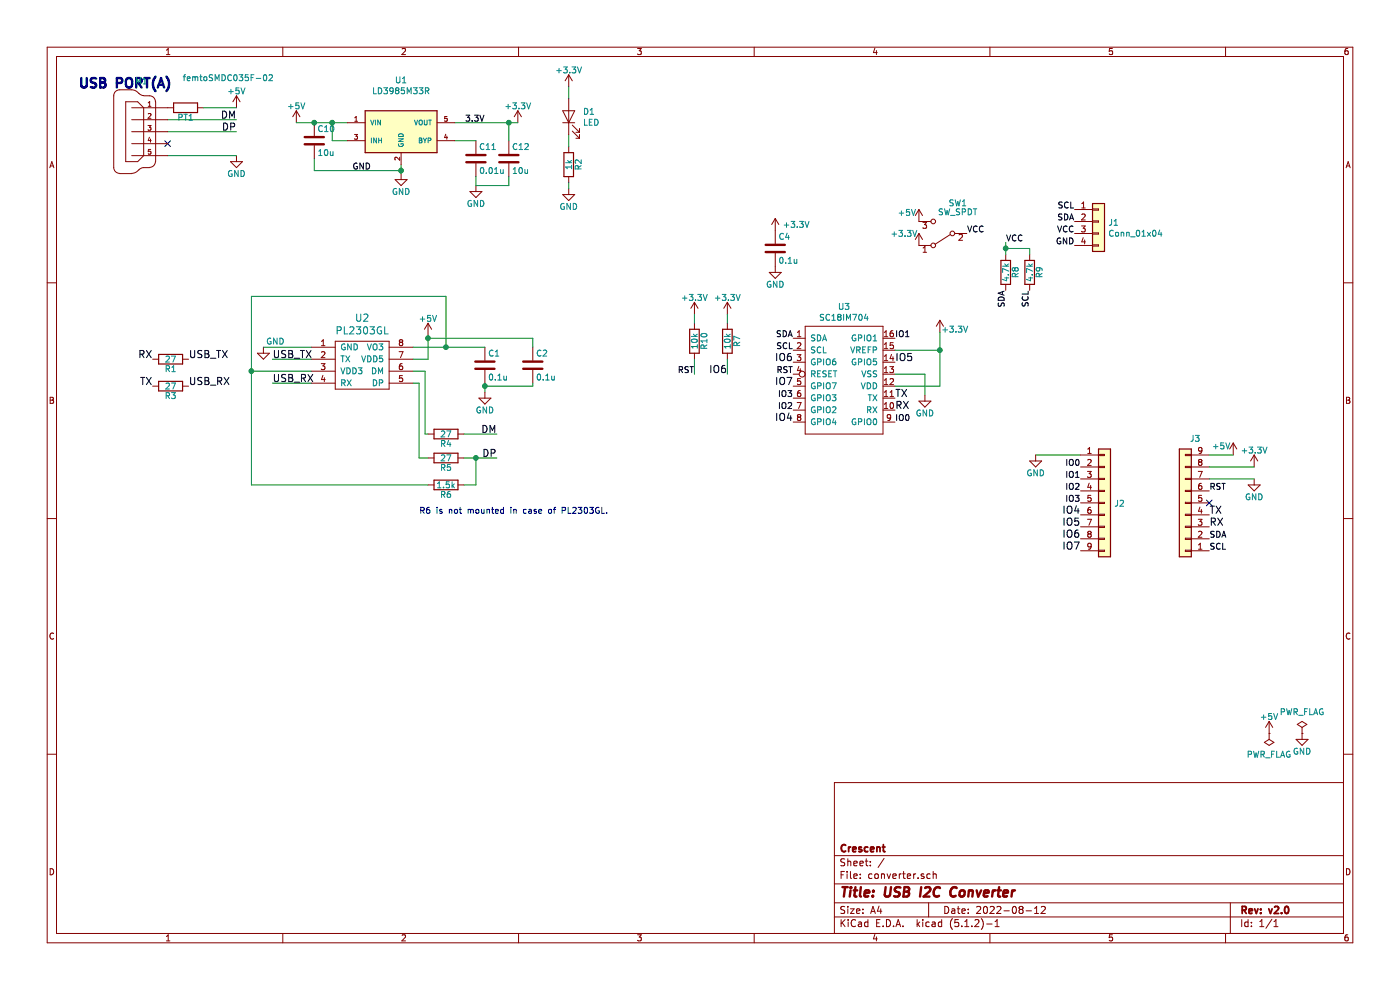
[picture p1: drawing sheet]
EESchema Schematic File Version 4
LIBS:converter-cache
EELAYER 29 0
EELAYER END
$Descr A4 11693 8268
encoding utf-8
Sheet 1 1
Title "USB I2C Converter"
Date "2022-08-12"
Rev "v2.0"
Comp "Crescent"
Comment1 ""
Comment2 ""
Comment3 ""
Comment4 ""
$EndDescr
Text Notes 650  750  0    79   ~ 16
USB PORT(A) 
Text Label 1975 1000 2    59   ~ 0
DM
Text Label 1975 1100 2    59   ~ 0
DP
$Comp
L power:GND #PWR01
U 1 1
P 1975 1300
F 0 "#PWR01" H 1975 1050 50  0001 C CNN
F 1 "GND" H 1975 1150 50  0000 C CNN
F 2 "" H 1975 1300 50  0000 C CNN
F 3 "" H 1975 1300 50  0000 C CNN
	1    1975 1300
	1    0    0    -1  
$EndComp
$Comp
L power:+5V #PWR02
U 1 1
P 1975 900
F 0 "#PWR02" H 1975 750 50  0001 C CNN
F 1 "+5V" H 1975 1040 50  0000 C CNN
F 2 "" H 1975 900 50  0000 C CNN
F 3 "" H 1975 900 50  0000 C CNN
	1    1975 900 
	1    0    0    -1  
$EndComp
$Comp
L Device:C C10
U 1 1
P 2625 1175
F 0 "C10" H 2650 1275 50  0000 L CNN
F 1 "10u" H 2650 1075 50  0000 L CNN
F 2 "Capacitor_SMD:C_0805_2012Metric" H 2663 1025 50  0001 C CNN
F 3 "" H 2625 1175 50  0000 C CNN
F 4 "Value" H 2625 1175 60  0001 C CNN "Fieldname"
	1    2625 1175
	1    0    0    -1  
$EndComp
$Comp
L power:+5V #PWR03
U 1 1
P 2475 1025
F 0 "#PWR03" H 2475 875 50  0001 C CNN
F 1 "+5V" H 2475 1165 50  0000 C CNN
F 2 "" H 2475 1025 50  0000 C CNN
F 3 "" H 2475 1025 50  0000 C CNN
	1    2475 1025
	1    0    0    -1  
$EndComp
$Comp
L power:GND #PWR04
U 1 1
P 3350 1450
F 0 "#PWR04" H 3350 1200 50  0001 C CNN
F 1 "GND" H 3350 1300 50  0000 C CNN
F 2 "" H 3350 1450 50  0000 C CNN
F 3 "" H 3350 1450 50  0000 C CNN
	1    3350 1450
	1    0    0    -1  
$EndComp
$Comp
L Device:C C11
U 1 1
P 3975 1325
F 0 "C11" H 4000 1425 50  0000 L CNN
F 1 "0.01u" H 4000 1225 50  0000 L CNN
F 2 "Capacitor_SMD:C_0603_1608Metric" H 4013 1175 50  0001 C CNN
F 3 "" H 3975 1325 50  0000 C CNN
F 4 "Value" H 3975 1325 60  0001 C CNN "Fieldname"
	1    3975 1325
	1    0    0    -1  
$EndComp
$Comp
L Device:C C12
U 1 1
P 4250 1325
F 0 "C12" H 4275 1425 50  0000 L CNN
F 1 "10u" H 4275 1225 50  0000 L CNN
F 2 "Capacitor_SMD:C_0805_2012Metric" H 4288 1175 50  0001 C CNN
F 3 "" H 4250 1325 50  0000 C CNN
F 4 "Value" H 4250 1325 60  0001 C CNN "Fieldname"
	1    4250 1325
	1    0    0    -1  
$EndComp
$Comp
L power:+3.3V #PWR05
U 1 1
P 4325 1025
F 0 "#PWR05" H 4325 875 50  0001 C CNN
F 1 "+3.3V" H 4325 1165 50  0000 C CNN
F 2 "" H 4325 1025 50  0000 C CNN
F 3 "" H 4325 1025 50  0000 C CNN
	1    4325 1025
	1    0    0    -1  
$EndComp
$Comp
L power:GND #PWR06
U 1 1
P 3975 1550
F 0 "#PWR06" H 3975 1300 50  0001 C CNN
F 1 "GND" H 3975 1400 50  0000 C CNN
F 2 "" H 3975 1550 50  0000 C CNN
F 3 "" H 3975 1550 50  0000 C CNN
	1    3975 1550
	1    0    0    -1  
$EndComp
$Comp
L Device:R R2
U 1 1
P 4750 1375
F 0 "R2" V 4830 1375 50  0000 C CNN
F 1 "1k" V 4750 1375 50  0000 C CNN
F 2 "Resistor_SMD:R_0603_1608Metric" V 4680 1375 50  0001 C CNN
F 3 "" H 4750 1375 50  0000 C CNN
F 4 "Value" H 4750 1375 60  0001 C CNN "Fieldname"
	1    4750 1375
	1    0    0    -1  
$EndComp
$Comp
L power:GND #PWR07
U 1 1
P 4750 1575
F 0 "#PWR07" H 4750 1325 50  0001 C CNN
F 1 "GND" H 4750 1425 50  0000 C CNN
F 2 "" H 4750 1575 50  0000 C CNN
F 3 "" H 4750 1575 50  0000 C CNN
	1    4750 1575
	1    0    0    -1  
$EndComp
$Comp
L power:+3.3V #PWR08
U 1 1
P 4750 725
F 0 "#PWR08" H 4750 575 50  0001 C CNN
F 1 "+3.3V" H 4750 865 50  0000 C CNN
F 2 "" H 4750 725 50  0000 C CNN
F 3 "" H 4750 725 50  0000 C CNN
	1    4750 725 
	1    0    0    -1  
$EndComp
Wire Wire Line
	1400 1000 1975 1000
Wire Wire Line
	1400 1100 1975 1100
Wire Wire Line
	2475 1025 2625 1025
Wire Wire Line
	3800 1025 4250 1025
Wire Wire Line
	2900 1175 2775 1175
Wire Wire Line
	2775 1175 2775 1025
Connection ~ 2775 1025
Connection ~ 2625 1025
Wire Wire Line
	3350 1375 3350 1425
Wire Wire Line
	3350 1425 2625 1425
Wire Wire Line
	2625 1425 2625 1325
Connection ~ 3350 1425
Wire Wire Line
	3800 1175 3975 1175
Wire Wire Line
	4250 1175 4250 1025
Connection ~ 4250 1025
Wire Wire Line
	4250 1475 4250 1550
Wire Wire Line
	4250 1550 3975 1550
Wire Wire Line
	3975 1550 3975 1475
Wire Wire Line
	4750 1525 4750 1575
Wire Wire Line
	2775 1025 2900 1025
Wire Wire Line
	2625 1025 2775 1025
Wire Wire Line
	3350 1425 3350 1450
Wire Wire Line
	4250 1025 4325 1025
Wire Wire Line
	4750 725  4750 825 
Wire Wire Line
	4750 1125 4750 1225
$Comp
L PL2303SA:PL2303SA U2
U 1 1
P 2800 2800
F 0 "U2" H 3025 2947 60  0000 C CNN
F 1 "PL2303GL" H 3025 2841 60  0000 C CNN
F 2 "Package_SO:SOIC-8_3.9x4.9mm_P1.27mm" H 2800 2800 60  0001 C CNN
F 3 "" H 2800 2800 60  0001 C CNN
	1    2800 2800
	1    0    0    -1  
$EndComp
$Comp
L power:GND #PWR0101
U 1 1
P 2200 2900
F 0 "#PWR0101" H 2200 2650 50  0001 C CNN
F 1 "GND" H 2300 2950 50  0000 C CNN
F 2 "" H 2200 2900 50  0000 C CNN
F 3 "" H 2200 2900 50  0000 C CNN
	1    2200 2900
	1    0    0    -1  
$EndComp
$Comp
L Device:C C1
U 1 1
P 4050 3050
F 0 "C1" H 4075 3150 50  0000 L CNN
F 1 "0.1u" H 4075 2950 50  0000 L CNN
F 2 "Capacitor_SMD:C_0603_1608Metric" H 4088 2900 50  0001 C CNN
F 3 "" H 4050 3050 50  0000 C CNN
F 4 "Value" H 4050 3050 60  0001 C CNN "Fieldname"
	1    4050 3050
	1    0    0    -1  
$EndComp
$Comp
L power:GND #PWR0102
U 1 1
P 4050 3275
F 0 "#PWR0102" H 4050 3025 50  0001 C CNN
F 1 "GND" H 4050 3125 50  0000 C CNN
F 2 "" H 4050 3275 50  0000 C CNN
F 3 "" H 4050 3275 50  0000 C CNN
	1    4050 3275
	1    0    0    -1  
$EndComp
Wire Wire Line
	3450 2900 3725 2900
Wire Wire Line
	4050 3200 4050 3225
Wire Wire Line
	2600 3100 2100 3100
Wire Wire Line
	2100 3100 2100 2475
Wire Wire Line
	2100 2475 3725 2475
Wire Wire Line
	3725 2475 3725 2900
Connection ~ 3725 2900
Wire Wire Line
	3725 2900 4050 2900
$Comp
L Device:R PT1
U 1 1
P 1550 900
F 0 "PT1" V 1630 900 50  0000 C CNN
F 1 "femtoSMDC035F-02 " V 1300 1275 50  0000 C CNN
F 2 "Resistor_SMD:R_0603_1608Metric" V 1480 900 50  0001 C CNN
F 3 "" H 1550 900 50  0000 C CNN
F 4 "Value" H 1550 900 60  0001 C CNN "Fieldname"
	1    1550 900 
	0    1    1    0   
$EndComp
Wire Wire Line
	1700 900  1975 900 
$Comp
L power:+5V #PWR0103
U 1 1
P 3575 2800
F 0 "#PWR0103" H 3575 2650 50  0001 C CNN
F 1 "+5V" H 3575 2940 50  0000 C CNN
F 2 "" H 3575 2800 50  0000 C CNN
F 3 "" H 3575 2800 50  0000 C CNN
	1    3575 2800
	1    0    0    -1  
$EndComp
Wire Wire Line
	3450 3000 3575 3000
Wire Wire Line
	3575 3000 3575 2825
Wire Wire Line
	2600 2900 2200 2900
Wire Wire Line
	2600 3000 2275 3000
Wire Wire Line
	2600 3200 2275 3200
Wire Wire Line
	3875 3625 4150 3625
Wire Wire Line
	3875 3825 3975 3825
$Comp
L Device:C C2
U 1 1
P 4450 3050
F 0 "C2" H 4475 3150 50  0000 L CNN
F 1 "0.1u" H 4475 2950 50  0000 L CNN
F 2 "Capacitor_SMD:C_0603_1608Metric" H 4488 2900 50  0001 C CNN
F 3 "" H 4450 3050 50  0000 C CNN
F 4 "Value" H 4450 3050 60  0001 C CNN "Fieldname"
	1    4450 3050
	1    0    0    -1  
$EndComp
Wire Wire Line
	3575 2825 4450 2825
Wire Wire Line
	4450 2825 4450 2900
Connection ~ 3575 2825
Wire Wire Line
	3575 2825 3575 2800
Wire Wire Line
	4450 3200 4450 3225
Wire Wire Line
	4450 3225 4050 3225
Connection ~ 4050 3225
Wire Wire Line
	4050 3225 4050 3275
Text Label 4150 3625 2    59   ~ 0
DM
Text Label 4150 3825 2    59   ~ 0
DP
Text Label 2275 3000 0    60   ~ 0
USB_TX
Text Label 2275 3200 0    60   ~ 0
USB_RX
Text Label 1575 3000 0    60   ~ 0
USB_TX
Text Label 1575 3225 0    60   ~ 0
USB_RX
Text Label 1275 3000 2    60   ~ 0
RX
Text Label 1275 3225 2    60   ~ 0
TX
Wire Wire Line
	1400 1300 1975 1300
NoConn ~ 1400 1200
$Comp
L Device:R R4
U 1 1
P 3725 3625
F 0 "R4" V 3805 3625 50  0000 C CNN
F 1 "27" V 3725 3625 50  0000 C CNN
F 2 "Resistor_SMD:R_0603_1608Metric" V 3655 3625 50  0001 C CNN
F 3 "" H 3725 3625 50  0000 C CNN
F 4 "Value" H 3725 3625 60  0001 C CNN "Fieldname"
	1    3725 3625
	0    1    1    0   
$EndComp
$Comp
L Device:R R5
U 1 1
P 3725 3825
F 0 "R5" V 3805 3825 50  0000 C CNN
F 1 "27" V 3725 3825 50  0000 C CNN
F 2 "Resistor_SMD:R_0603_1608Metric" V 3655 3825 50  0001 C CNN
F 3 "" H 3725 3825 50  0000 C CNN
F 4 "Value" H 3725 3825 60  0001 C CNN "Fieldname"
	1    3725 3825
	0    1    1    0   
$EndComp
Wire Wire Line
	3450 3100 3550 3100
Wire Wire Line
	3550 3100 3550 3625
Wire Wire Line
	3550 3625 3575 3625
Wire Wire Line
	3450 3200 3500 3200
Wire Wire Line
	3500 3200 3500 3825
Wire Wire Line
	3500 3825 3575 3825
$Comp
L Device:R R6
U 1 1
P 3725 4050
F 0 "R6" V 3805 4050 50  0000 C CNN
F 1 "1.5k" V 3725 4050 50  0000 C CNN
F 2 "Resistor_SMD:R_0603_1608Metric" V 3655 4050 50  0001 C CNN
F 3 "" H 3725 4050 50  0000 C CNN
F 4 "Value" H 3725 4050 60  0001 C CNN "Fieldname"
	1    3725 4050
	0    1    1    0   
$EndComp
Wire Wire Line
	3975 4050 3975 3825
Connection ~ 3975 3825
Wire Wire Line
	3975 3825 4150 3825
Wire Wire Line
	3875 4050 3975 4050
$Comp
L Device:R R1
U 1 1
P 1425 3000
F 0 "R1" V 1505 3000 50  0000 C CNN
F 1 "27" V 1425 3000 50  0000 C CNN
F 2 "Resistor_SMD:R_0603_1608Metric" V 1355 3000 50  0001 C CNN
F 3 "" H 1425 3000 50  0000 C CNN
F 4 "Value" H 1425 3000 60  0001 C CNN "Fieldname"
	1    1425 3000
	0    1    1    0   
$EndComp
$Comp
L Device:R R3
U 1 1
P 1425 3225
F 0 "R3" V 1505 3225 50  0000 C CNN
F 1 "27" V 1425 3225 50  0000 C CNN
F 2 "Resistor_SMD:R_0603_1608Metric" V 1355 3225 50  0001 C CNN
F 3 "" H 1425 3225 50  0000 C CNN
F 4 "Value" H 1425 3225 60  0001 C CNN "Fieldname"
	1    1425 3225
	0    1    1    0   
$EndComp
$Comp
L micro-usb-zx62r-b-5p-con-hirose:MICRO-USB-ZX62R-B-5P-con-hirose M1
U 1 1
P 1200 1100
F 0 "M1" H 1217 1523 50  0000 C CNN
F 1 "MICRO-USB-ZX62R-B-5P-con-hirose" H 1478 1055 50  0001 L CNN
F 2 "mUSB:CONN-10118194-0001LF-FCI" H 1230 1250 20  0001 C CNN
F 3 "" H 1200 1100 60  0000 C CNN
	1    1200 1100
	-1   0    0    -1  
$EndComp
$Comp
L ld3985m122r:LD3985M33R U1
U 1 1
P 3350 1075
F 0 "U1" H 3350 1482 50  0000 C CNN
F 1 "LD3985M33R" H 3350 1391 50  0000 C CNN
F 2 "Package_TO_SOT_SMD:SOT-23-5" H 3350 1300 50  0001 C CIN
F 3 "http://www.st.com/internet/com/TECHNICAL_RESOURCES/TECHNICAL_LITERATURE/DATASHEET/CD00003395.pdf" H 3350 1301 50  0001 C CNN
	1    3350 1075
	1    0    0    -1  
$EndComp
$Comp
L Device:LED D1
U 1 1
P 4750 975
F 0 "D1" V 4789 858 50  0000 R CNN
F 1 "LED" V 4698 858 50  0000 R CNN
F 2 "LED_SMD:LED_0603_1608Metric" H 4750 975 50  0001 C CNN
F 3 "~" H 4750 975 50  0001 C CNN
	1    4750 975 
	0    -1   -1   0   
$EndComp
Text Label 4050 1025 2    50   ~ 0
3.3V
Text Label 3100 1425 2    50   ~ 0
GND
$Comp
L power:PWR_FLAG #FLG042
U 1 1
P 10600 6125
F 0 "#FLG042" H 10600 6220 50  0001 C CNN
F 1 "PWR_FLAG" H 10600 6305 50  0000 C CNN
F 2 "" H 10600 6125 50  0000 C CNN
F 3 "" H 10600 6125 50  0000 C CNN
	1    10600 6125
	-1   0    0    1   
$EndComp
$Comp
L power:PWR_FLAG #FLG041
U 1 1
P 10875 6125
F 0 "#FLG041" H 10875 6220 50  0001 C CNN
F 1 "PWR_FLAG" H 10875 6305 50  0000 C CNN
F 2 "" H 10875 6125 50  0000 C CNN
F 3 "" H 10875 6125 50  0000 C CNN
	1    10875 6125
	1    0    0    -1  
$EndComp
$Comp
L power:+5V #PWR040
U 1 1
P 10600 6125
F 0 "#PWR040" H 10600 5975 50  0001 C CNN
F 1 "+5V" H 10600 6265 50  0000 C CNN
F 2 "" H 10600 6125 50  0000 C CNN
F 3 "" H 10600 6125 50  0000 C CNN
	1    10600 6125
	1    0    0    -1  
$EndComp
$Comp
L power:GND #PWR039
U 1 1
P 10875 6125
F 0 "#PWR039" H 10875 5875 50  0001 C CNN
F 1 "GND" H 10875 5975 50  0000 C CNN
F 2 "" H 10875 6125 50  0000 C CNN
F 3 "" H 10875 6125 50  0000 C CNN
	1    10875 6125
	1    0    0    -1  
$EndComp
Wire Wire Line
	2100 3100 2100 4050
Wire Wire Line
	2100 4050 3575 4050
Connection ~ 2100 3100
$Comp
L Device:R R9
U 1 1
P 8600 2275
F 0 "R9" V 8680 2275 50  0000 C CNN
F 1 "4.7k" V 8600 2275 50  0000 C CNN
F 2 "Resistor_SMD:R_0603_1608Metric" V 8530 2275 50  0001 C CNN
F 3 "" H 8600 2275 50  0000 C CNN
F 4 "Value" H 8600 2275 60  0001 C CNN "Fieldname"
	1    8600 2275
	1    0    0    -1  
$EndComp
$Comp
L Device:R R7
U 1 1
P 6075 2850
F 0 "R7" V 6155 2850 50  0000 C CNN
F 1 "10k" V 6075 2850 50  0000 C CNN
F 2 "Resistor_SMD:R_0603_1608Metric" V 6005 2850 50  0001 C CNN
F 3 "" H 6075 2850 50  0000 C CNN
F 4 "Value" H 6075 2850 60  0001 C CNN "Fieldname"
	1    6075 2850
	1    0    0    -1  
$EndComp
$Comp
L Device:R R8
U 1 1
P 8400 2275
F 0 "R8" V 8480 2275 50  0000 C CNN
F 1 "4.7k" V 8400 2275 50  0000 C CNN
F 2 "Resistor_SMD:R_0603_1608Metric" V 8330 2275 50  0001 C CNN
F 3 "" H 8400 2275 50  0000 C CNN
F 4 "Value" H 8400 2275 60  0001 C CNN "Fieldname"
	1    8400 2275
	1    0    0    -1  
$EndComp
$Comp
L power:+3.3V #PWR013
U 1 1
P 6075 2625
F 0 "#PWR013" H 6075 2475 50  0001 C CNN
F 1 "+3.3V" H 6075 2765 50  0000 C CNN
F 2 "" H 6075 2625 50  0000 C CNN
F 3 "" H 6075 2625 50  0000 C CNN
	1    6075 2625
	1    0    0    -1  
$EndComp
Wire Wire Line
	6075 2700 6075 2625
Text Label 7475 3425 0    60   ~ 0
RX
Text Label 7475 3325 0    60   ~ 0
TX
$Comp
L Connector_Generic:Conn_01x04 J1
U 1 1
P 9175 1850
F 0 "J1" H 9255 1842 50  0000 L CNN
F 1 "Conn_01x04" H 9255 1751 50  0000 L CNN
F 2 "GroveCon:GROVE" H 9175 1850 50  0001 C CNN
F 3 "~" H 9175 1850 50  0001 C CNN
	1    9175 1850
	1    0    0    -1  
$EndComp
Text Label 8975 1750 2    50   ~ 0
SCL
Text Label 8975 1850 2    50   ~ 0
SDA
Text Label 8975 1950 2    50   ~ 0
VCC
Text Label 8975 2050 2    50   ~ 0
GND
$Comp
L Switch:SW_SPDT SW1
U 1 1
P 7875 1950
F 0 "SW1" H 7750 1700 50  0000 C CNN
F 1 "SW_SPDT" H 7750 1775 50  0000 C CNN
F 2 "DPDT_SMD:DPDT_SMD" H 7875 1950 50  0001 C CNN
F 3 "~" H 7875 1950 50  0001 C CNN
	1    7875 1950
	-1   0    0    1   
$EndComp
Text Label 8075 1950 0    50   ~ 0
VCC
$Comp
L power:+5V #PWR011
U 1 1
P 7675 1850
F 0 "#PWR011" H 7675 1700 50  0001 C CNN
F 1 "+5V" H 7575 1925 50  0000 C CNN
F 2 "" H 7675 1850 50  0000 C CNN
F 3 "" H 7675 1850 50  0000 C CNN
	1    7675 1850
	1    0    0    -1  
$EndComp
$Comp
L power:+3.3V #PWR012
U 1 1
P 7675 2050
F 0 "#PWR012" H 7675 1900 50  0001 C CNN
F 1 "+3.3V" H 7550 2150 50  0000 C CNN
F 2 "" H 7675 2050 50  0000 C CNN
F 3 "" H 7675 2050 50  0000 C CNN
	1    7675 2050
	1    0    0    -1  
$EndComp
$Comp
L power:GND #PWR09
U 1 1
P 7725 3300
F 0 "#PWR09" H 7725 3050 50  0001 C CNN
F 1 "GND" H 7725 3150 50  0000 C CNN
F 2 "" H 7725 3300 50  0000 C CNN
F 3 "" H 7725 3300 50  0000 C CNN
	1    7725 3300
	1    0    0    -1  
$EndComp
$Comp
L power:+3.3V #PWR010
U 1 1
P 7850 2775
F 0 "#PWR010" H 7850 2625 50  0001 C CNN
F 1 "+3.3V" H 7975 2800 50  0000 C CNN
F 2 "" H 7850 2775 50  0000 C CNN
F 3 "" H 7850 2775 50  0000 C CNN
	1    7850 2775
	1    0    0    -1  
$EndComp
Text Label 6625 3125 2    50   ~ 0
RST
Text Label 7475 3525 0    50   ~ 0
IO0
Text Label 7475 2825 0    50   ~ 0
IO1
Text Label 6625 3425 2    50   ~ 0
IO2
Text Label 6625 3325 2    50   ~ 0
IO3
Text Label 6625 2825 2    50   ~ 0
SDA
Text Label 6625 2925 2    50   ~ 0
SCL
Text Label 8400 2025 0    50   ~ 0
VCC
Wire Wire Line
	8400 2025 8400 2075
Wire Wire Line
	8400 2075 8600 2075
Wire Wire Line
	8600 2075 8600 2125
Connection ~ 8400 2075
Wire Wire Line
	8400 2075 8400 2125
Text Label 8400 2425 3    50   ~ 0
SDA
Text Label 8600 2425 3    50   ~ 0
SCL
Text Label 7475 3025 0    60   ~ 0
IO5
Text Label 6625 3525 2    60   ~ 0
IO4
Text Label 6625 3225 2    60   ~ 0
IO7
$Comp
L power:+5V #PWR016
U 1 1
P 10300 3800
F 0 "#PWR016" H 10300 3650 50  0001 C CNN
F 1 "+5V" H 10200 3875 50  0000 C CNN
F 2 "" H 10300 3800 50  0000 C CNN
F 3 "" H 10300 3800 50  0000 C CNN
	1    10300 3800
	1    0    0    -1  
$EndComp
$Comp
L power:+3.3V #PWR017
U 1 1
P 10475 3900
F 0 "#PWR017" H 10475 3750 50  0001 C CNN
F 1 "+3.3V" H 10475 4040 50  0000 C CNN
F 2 "" H 10475 3900 50  0000 C CNN
F 3 "" H 10475 3900 50  0000 C CNN
	1    10475 3900
	1    0    0    -1  
$EndComp
Wire Wire Line
	9025 3800 8650 3800
$Comp
L power:GND #PWR018
U 1 1
P 10475 4000
F 0 "#PWR018" H 10475 3750 50  0001 C CNN
F 1 "GND" H 10475 3850 50  0000 C CNN
F 2 "" H 10475 4000 50  0000 C CNN
F 3 "" H 10475 4000 50  0000 C CNN
	1    10475 4000
	1    0    0    -1  
$EndComp
Wire Wire Line
	10100 4000 10475 4000
Text Label 9025 3900 2    50   ~ 0
IO0
Text Label 9025 4000 2    50   ~ 0
IO1
Text Label 9025 4100 2    50   ~ 0
IO2
Text Label 9025 4200 2    50   ~ 0
IO3
Text Label 9025 4400 2    60   ~ 0
IO5
Text Label 9025 4300 2    60   ~ 0
IO4
Text Label 9025 4500 2    60   ~ 0
IO6
Text Label 9025 4600 2    60   ~ 0
IO7
Text Label 10100 4500 0    50   ~ 0
SDA
Text Label 10100 4600 0    50   ~ 0
SCL
Text Label 10100 4400 0    60   ~ 0
RX
Text Label 10100 4300 0    60   ~ 0
TX
Text Label 10100 4100 0    50   ~ 0
RST
$Comp
L Connector_Generic:Conn_01x09 J2
U 1 1
P 9225 4200
F 0 "J2" H 9305 4196 50  0000 L CNN
F 1 "Conn_01x09" H 9305 4151 50  0001 L CNN
F 2 "Connector_PinSocket_2.54mm:PinSocket_1x09_P2.54mm_Vertical" H 9225 4200 50  0001 C CNN
F 3 "~" H 9225 4200 50  0001 C CNN
	1    9225 4200
	1    0    0    -1  
$EndComp
$Comp
L Connector_Generic:Conn_01x09 J3
U 1 1
P 9900 4200
F 0 "J3" H 9818 3667 50  0000 C CNN
F 1 "Conn_01x09" H 9818 3666 50  0001 C CNN
F 2 "Connector_PinSocket_2.54mm:PinSocket_1x09_P2.54mm_Vertical" H 9900 4200 50  0001 C CNN
F 3 "~" H 9900 4200 50  0001 C CNN
	1    9900 4200
	-1   0    0    1   
$EndComp
$Comp
L power:GND #PWR015
U 1 1
P 8650 3800
F 0 "#PWR015" H 8650 3550 50  0001 C CNN
F 1 "GND" H 8650 3650 50  0000 C CNN
F 2 "" H 8650 3800 50  0000 C CNN
F 3 "" H 8650 3800 50  0000 C CNN
	1    8650 3800
	1    0    0    -1  
$EndComp
Wire Wire Line
	10100 3800 10300 3800
Wire Wire Line
	10100 3900 10475 3900
$Comp
L power:GND #PWR0104
U 1 1
P 6475 2225
F 0 "#PWR0104" H 6475 1975 50  0001 C CNN
F 1 "GND" H 6475 2075 50  0000 C CNN
F 2 "" H 6475 2225 50  0000 C CNN
F 3 "" H 6475 2225 50  0000 C CNN
	1    6475 2225
	1    0    0    -1  
$EndComp
$Comp
L Device:C C4
U 1 1
P 6475 2075
F 0 "C4" H 6500 2175 50  0000 L CNN
F 1 "0.1u" H 6500 1975 50  0000 L CNN
F 2 "Capacitor_SMD:C_0603_1608Metric" H 6513 1925 50  0001 C CNN
F 3 "" H 6475 2075 50  0000 C CNN
F 4 "Value" H 6475 2075 60  0001 C CNN "Fieldname"
	1    6475 2075
	1    0    0    -1  
$EndComp
$Comp
L power:+3.3V #PWR0105
U 1 1
P 6475 1925
F 0 "#PWR0105" H 6475 1775 50  0001 C CNN
F 1 "+3.3V" H 6650 1975 50  0000 C CNN
F 2 "" H 6475 1925 50  0000 C CNN
F 3 "" H 6475 1925 50  0000 C CNN
	1    6475 1925
	1    0    0    -1  
$EndComp
$Comp
L SC18IM700:SC18IM704 U3
U 1 1
P 6725 2725
F 0 "U3" H 7050 2890 50  0000 C CNN
F 1 "SC18IM704" H 7050 2799 50  0000 C CNN
F 2 "Package_SO:TSSOP-16_4.4x5mm_P0.65mm" H 6725 2725 50  0001 C CNN
F 3 "" H 6725 2725 50  0001 C CNN
	1    6725 2725
	1    0    0    -1  
$EndComp
Text Label 6625 3025 2    60   ~ 0
IO6
Wire Wire Line
	7475 3225 7850 3225
Wire Wire Line
	7850 3225 7850 2925
Wire Wire Line
	7725 3300 7725 3125
Wire Wire Line
	7475 3125 7725 3125
Wire Wire Line
	7475 2925 7850 2925
Connection ~ 7850 2925
Wire Wire Line
	7850 2925 7850 2775
Text Label 6075 3125 2    60   ~ 0
IO6
Wire Wire Line
	6075 3000 6075 3125
NoConn ~ 10100 4200
$Comp
L Device:R R10
U 1 1
P 5800 2850
F 0 "R10" V 5880 2850 50  0000 C CNN
F 1 "10k" V 5800 2850 50  0000 C CNN
F 2 "Resistor_SMD:R_0603_1608Metric" V 5730 2850 50  0001 C CNN
F 3 "" H 5800 2850 50  0000 C CNN
F 4 "Value" H 5800 2850 60  0001 C CNN "Fieldname"
	1    5800 2850
	1    0    0    -1  
$EndComp
$Comp
L power:+3.3V #PWR014
U 1 1
P 5800 2625
F 0 "#PWR014" H 5800 2475 50  0001 C CNN
F 1 "+3.3V" H 5800 2765 50  0000 C CNN
F 2 "" H 5800 2625 50  0000 C CNN
F 3 "" H 5800 2625 50  0000 C CNN
	1    5800 2625
	1    0    0    -1  
$EndComp
Wire Wire Line
	5800 2700 5800 2625
Wire Wire Line
	5800 3000 5800 3125
Text Label 5800 3125 2    50   ~ 0
RST
Text Notes 3500 4300 0    50   ~ 0
R6 is not mounted in case of PL2303GL.
$EndSCHEMATC
